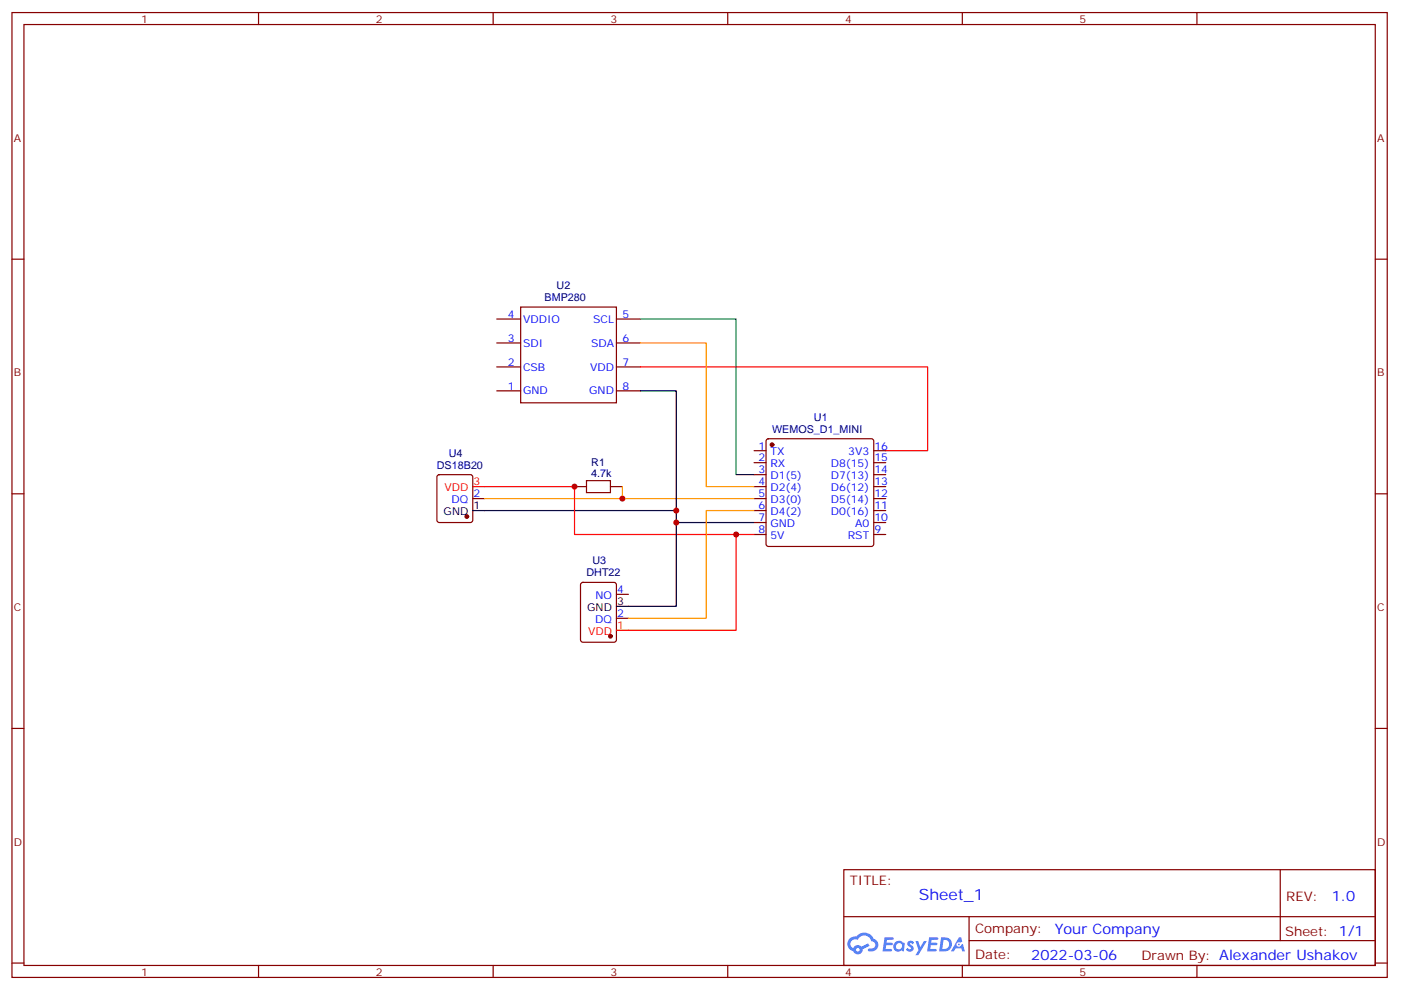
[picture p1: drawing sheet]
<svg xmlns="http://www.w3.org/2000/svg" width="413mm" height="292mm" viewBox="0 0 413 292" stroke-linecap="round" stroke-linejoin="round" font-family="sans-serif">
<g fill="none" stroke="#870000" stroke-width=".35">
<path d="M3.5 3.7h405.4v284.3h-405.4zM7.1 7.2h398.2v277.3h-398.2zM76.2 3.7v3.5M145.3 3.7v3.5M214.5 3.7v3.5M283.6 3.7v3.5M352.8 3.7v3.5M3.5 76.4h3.6M405.3 76.4h3.6M3.5 145.5h3.6M405.3 145.5h3.6M3.5 214.7h3.6"/>
<path d="M405.3 214.7h3.6M248.7 256.3h156.6v28.2h-156.6zM377.3 256.3v20.9M248.7 270.1h156.5M285.6 277.2h119.6M285.6 270.1v14.2M3.5 283.8h3.6M76.2 284.5v3.5M145.3 284.5v3.5M214.5 284.5v3.5M283.6 284.5v3.5M352.8 284.5v3.5"/>
<path d="M405.3 283.8h3.6"/>
</g>
<g fill="#5487ff">
<path d="M267.7 277.5a1.22 1.22 0 0 1 1.7 .2l-.4 .6a.47 .47 0 0 0-.3-.4 .47 .47 0 0 0-.5 .2l.1 .2a1.14 1.14 0 0 1 .8 1.8 1.14 1.14 0 0 1-1.9 0l-.2-.2 .5-.6 .7 .5a.29 .29 0 0 0 .3-.3 .29 .29 0 0 0-.2-.3 1.04 1.04 0 0 1-.6-1.7z"/>
<path d="M260.7 276.2h2.4l.3 .2-.2 .5-1.8 .1-.1 .8h1.5l.3 .4-.3 .4h-1.6l-.2 1.1h1.7l.2 .3-.2 .3-2.6 .1z"/>
<path d="M273.8 276.2h2.4l.3 .2-.1 .5-1.8 .1-.2 .8h1.6l.3 .4-.4 .4-1.6-.1-.1 1.1 1.7 .1 .2 .3-.2 .3-2.6 .1z"/>
<path d="M282.6 276.2h.7l.3 1.3-.6 .3a.69 .69 0 0 0-1 .3 .69 .69 0 0 0 .4 .9 .69 .69 0 0 0 .9-.6l.5-.2 .6 2.2h-.8l-.2-.9h-1.8l-.5 .9h-.8z"/>
<path d="M269.8 277.3h.8l.6 1.8 1.1-1.8h.9l-2.6 4.2h-.8l.9-1.5z"/>
<path d="M277.4 276.2l-.6 4.2h1.3a2.11 2.11 0 0 0 2.5-2.1 2.11 2.11 0 0 0-2.5-2.1zM278.1 277a1.39 1.39 0 0 1 1.7 1.4 1.39 1.39 0 0 1-1.8 1.2h-.3z"/>
<path d="M263.7 277.8a1.54 1.54 0 0 0-.1 2.2 1.54 1.54 0 0 0 2.2 .1l.6 .3 .3-2.3-.2-.3h-.4a1.49 1.49 0 0 0-2.4 0zM264 278.8a.94 .94 0 0 1 1.8 0 .94 .94 0 0 1-1.8 0z"/>
<path d="M250.4 276.6a2.18 2.18 0 0 0 1.1 3.7 1.44 1.44 0 0 0 1.6 .9 1.44 1.44 0 0 0 1.2-1.4l2-1.1-.5-.7-1.9 1a1.47 1.47 0 0 0-2.4 .4 1.39 1.39 0 0 1-.7-1.9 1.39 1.39 0 0 1 2-.5 2.12 2.12 0 0 1 2.2-1.3 2.12 2.12 0 0 1 1.9 1.7 1.14 1.14 0 0 1 1.1 1.4 1.14 1.14 0 0 1-1.7 .7 .43 .43 0 0 0-.5 .4 .43 .43 0 0 0 .4 .5 1.98 1.98 0 0 0 2.5-1.2 1.98 1.98 0 0 0-1.2-2.6 3.1 3.1 0 0 0-5.3-.6l-.9 .1zM252.3 279.9a.55 .55 0 0 1 1.1 0 .55 .55 0 0 1-1.1 0z"/>
<circle cx="282.6" cy="278.3" r=".26"/>
</g>
<g fill="none" stroke="#870000" stroke-width=".35">
<path d="M146.4 94h7.1M153.5 90.5h28.2v28.2h-28.2zM181.7 94h7M146.4 115.2h7.1M146.4 108.1h7.1M146.4 101.1h7.1M181.7 115.2h7M181.7 108.1h7M181.7 101.1h7M222.2 132.8h3.6M222.2 136.3h3.6M222.2 139.9h3.6"/>
<path d="M226 129.5l.5-.2h30.3l.5 .2 .2 .5v30.3l-.2 .5-.5 .2h-30.3l-.5-.2-.2-.5v-30.3zM257.5 132.8h3.6M257.5 136.3h3.6M257.5 139.9h3.6M129 140.1l.5-.2h9.1l.5 .2 .2 .5v12.7l-.2 .5-.5 .2h-9.1l-.5-.2-.2-.5v-12.7zM139.3 146.9h3.6M169.3 143.4h3.6M179.9 143.4h3.5M222.2 143.4h3.6M222.2 146.9h3.6M222.2 150.5h3.6M222.2 154h3.6"/>
<path d="M222.2 157.5h3.6M257.5 143.4h3.6M257.5 146.9h3.6M257.5 150.5h3.6M257.5 154h3.6M257.5 157.5h3.6M171.3 171.8l.5-.2h9.2l.6 .5 .1 16.5-.5 .6-9.4 .1-.6-.5-.1-16.5zM181.7 175.2h3.5M181.7 182.2h3.5"/>
</g>
<g fill="#870000" stroke="#870000" stroke-width=".35">
<circle cx="227.5" cy="131.1" r=".53"/>
<circle cx="137.6" cy="152.2" r=".53"/>
<circle cx="179.9" cy="187.5" r=".53"/>
</g>
<path d="M188.7 115.2h10.6v35.3M139.3 150.5h60v3.5h22.9M199.3 154v24.7h-17.6" fill="none" stroke="#000" stroke-width=".35"/>
<path d="M188.7 108.1h84.7v24.7h-12.3M139.3 143.4h30v14.1h52.9M217 157.5v28.2h-35.3" fill="none" stroke="#f00" stroke-width=".35"/>
<path d="M172.9 141.6h7v3.6h-7z" fill="none" stroke="#a10000" stroke-width=".35"/>
<path d="M188.7 101.1h19.4v42.3h14.1M142.9 146.9h79.3M183.4 143.4v3.5M222.2 150.5h-14.1v31.7h-22.9" fill="none" stroke="#f90" stroke-width=".35"/>
<path d="M188.7 94h28.3v45.9h5.2" fill="none" stroke="#008700" stroke-width=".35"/>
<g fill="#c00">
<circle cx="183.4" cy="146.9" r=".88"/>
<circle cx="217" cy="157.5" r=".88"/>
<circle cx="199.3" cy="154" r=".88"/>
<circle cx="169.3" cy="143.4" r=".88"/>
<circle cx="199.3" cy="150.5" r=".88"/>
</g>
<text font-size="4.6" fill="#00f" x="270.8" y="265.3">Sheet_1</text>
<g font-size="4.2" fill="#00f">
<text x="392.5" y="265.6">1.0</text>
<text x="310.9" y="275.1">Your Company</text>
<text x="304" y="282.9">2022-03-06</text>
</g>
<g font-size="3.9" fill="#800">
<text x="250.5" y="260.9">TITLE:</text>
<text x="379.1" y="265.6">REV:</text>
<text x="287.4" y="275.1">Company:</text>
<text x="378.7" y="275.7">Sheet: 1/1</text>
<text x="287.4" y="282.8">Date:</text>
<text x="336.4" y="282.8">Drawn By: Alexander Ushakov</text>
</g>
<g font-size="3.2" fill="#800">
<text x="41.6" y="6.7">1</text>
<text x="110.8" y="6.7">2</text>
<text x="179.9" y="6.7">3</text>
<text x="249.1" y="6.7">4</text>
<text x="318.2" y="6.7">5</text>
<text x="4.1" y="41.8">A</text>
<text x="405.9" y="41.8">A</text>
<text x="4.1" y="110.9">B</text>
<text x="405.9" y="110.9">B</text>
<text x="4.1" y="180.1">C</text>
<text x="405.9" y="180.1">C</text>
<text x="4.1" y="249.2">D</text>
<text x="405.9" y="249.2">D</text>
<text x="41.6" y="287.5">1</text>
<text x="110.8" y="287.5">2</text>
<text x="179.9" y="287.5">3</text>
<text x="249.1" y="287.5">4</text>
<text x="318.2" y="287.5">5</text>
</g>
<g font-size="3.2" fill="#000080">
<text x="160.5" y="88.7">BMP280</text>
<text x="164" y="85.2">U2</text>
<text x="239.9" y="124">U1</text>
<text x="227.5" y="127.5">WEMOS_D1_MINI</text>
<text x="132.3" y="134.6">U4</text>
<text x="174.3" y="137.5">R1</text>
<text x="128.8" y="138.1">DS18B20</text>
<text x="174.3" y="140.6">4.7k</text>
<text x="174.6" y="166.3">U3</text>
<text x="172.9" y="169.9">DHT22</text>
</g>
<g font-size="3.2" fill="#00f">
<text x="149.7" y="93.7">4</text>
<text x="154.2" y="95.1">VDDIO</text>
<text x="174.8" y="95.1">SCL</text>
<text x="183.4" y="93.7">5</text>
<text x="149.7" y="100.7">3</text>
<text x="183.4" y="100.7">6</text>
<text x="149.7" y="107.8">2</text>
<text x="154.2" y="102.1">SDI</text>
<text x="174.2" y="102.1">SDA</text>
<text x="183.4" y="107.8">7</text>
<text x="154.2" y="109.2">CSB</text>
<text x="173.9" y="109.2">VDD</text>
<text x="149.7" y="114.8">1</text>
<text x="154.2" y="116.2">GND</text>
<text x="173.7" y="116.2">GND</text>
<text x="183.4" y="114.8">8</text>
<text x="223.6" y="132.5">1</text>
<text x="223.6" y="136">2</text>
<text x="227.1" y="134.2">TX</text>
<text x="227.1" y="137.8">RX</text>
<text x="244.8" y="137.8">D8(15)</text>
<text x="250" y="134.2">3V3</text>
<text x="257.7" y="136">15</text>
<text x="257.7" y="132.5">16</text>
<text x="223.6" y="139.5">3</text>
<text x="223.6" y="143.1">4</text>
<text x="227.1" y="141.3">D1(5)</text>
<text x="244.8" y="141.3">D7(13)</text>
<text x="257.7" y="143.1">13</text>
<text x="257.7" y="139.5">14</text>
<text x="133.1" y="148.3">DQ</text>
<text x="139.5" y="146.6">2</text>
<text x="223.6" y="146.6">5</text>
<text x="227.1" y="144.8">D2(4)</text>
<text x="227.1" y="148.3">D3(0)</text>
<text x="244.8" y="148.3">D5(14)</text>
<text x="244.8" y="144.8">D6(12)</text>
<text x="257.7" y="146.6">12</text>
<text x="223.6" y="150.1">6</text>
<text x="223.6" y="153.6">7</text>
<text x="227.1" y="151.9">D4(2)</text>
<text x="227.1" y="155.4">GND</text>
<text x="244.8" y="151.9">D0(16)</text>
<text x="252" y="155.4">A0</text>
<text x="257.7" y="153.6">10</text>
<text x="257.7" y="150.1">11</text>
<text x="223.6" y="157.2">8</text>
<text x="227.1" y="158.9">5V</text>
<text x="249.9" y="158.9">RST</text>
<text x="257.7" y="157.2">9</text>
<text x="175.5" y="176.6">NO</text>
<text x="181.9" y="174.8">4</text>
<text x="175.4" y="183.6">DQ</text>
<text x="181.9" y="181.9">2</text>
</g>
<g font-size="3.2" fill="#f00">
<text x="139.5" y="143.1">3</text>
<text x="131" y="144.8">VDD</text>
<text x="181.9" y="185.4">1</text>
<text x="173.3" y="187.1">VDD</text>
</g>
<g font-size="3.2">
<text x="130.8" y="151.9">GND</text>
<text x="139.5" y="150.1">1</text>
<text x="181.9" y="178.3">3</text>
<text x="173.1" y="180.1">GND</text>
</g>
</svg>
